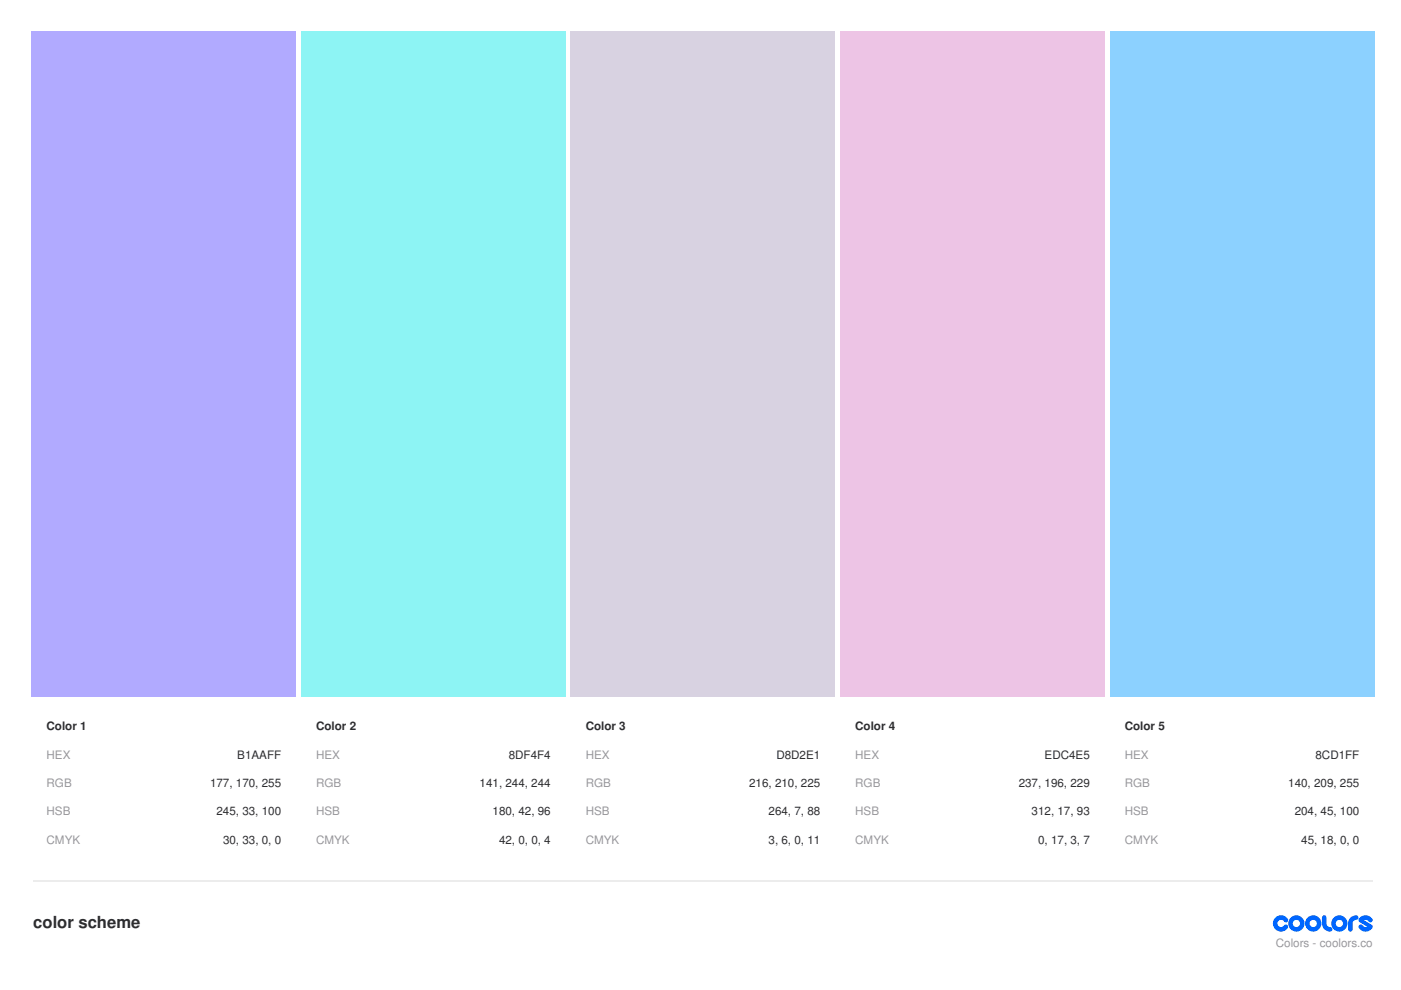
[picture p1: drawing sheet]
<svg xmlns="http://www.w3.org/2000/svg" width="297mm" height="210mm" viewBox="0 0 297 210" stroke-linecap="round" stroke-linejoin="round" font-family="sans-serif">
<path d="M6.7 6.7h56.1v173.9h-56.1z" fill="#b1aaff"/>
<path d="M6.3 147.8h56.8v33.2h-56.8z" fill="#fff"/>
<path d="M63.9 6.7h56v173.9h-56z" fill="#8df4f4"/>
<path d="M63.5 147.8h56.8v33.2h-56.8z" fill="#fff"/>
<path d="M121 6.7h56.1v173.9h-56.1z" fill="#d8d2e1"/>
<path d="M120.6 147.8h56.8v33.2h-56.8z" fill="#fff"/>
<path d="M178.2 6.7h56v173.9h-56z" fill="#edc4e5"/>
<path d="M177.8 147.8h56.8v33.2h-56.8z" fill="#fff"/>
<path d="M235.3 6.7h56.1v173.9h-56.1z" fill="#8cd1ff"/>
<path d="M234.9 147.8h56.8v33.2h-56.8z" fill="#fff"/>
<path d="M7.1 186.8h283.9" fill="none" stroke="#ececec" stroke-width=".35"/>
<g fill="#06f">
<path d="M270.4 194.6a1.72 1.72 0 0 1 2.6 .2 .52 .52 0 0 1-.2 .8 .52 .52 0 0 1-.7-.4 .77 .77 0 0 0-1.1 .1 .77 .77 0 0 0 .2 1.1 .77 .77 0 0 0 1-.2 .48 .48 0 0 1 .7-.1 .48 .48 0 0 1 .1 .7 1.73 1.73 0 0 1-2.5 .3 1.73 1.73 0 0 1-.1-2.5z"/>
<path d="M280.5 194.1h.4l.3 .3v1.4a.77 .77 0 0 0 .8 .8 .48 .48 0 0 1 .5 .4 .48 .48 0 0 1-.5 .5 1.73 1.73 0 0 1-1.7-1.7v-1.3z"/>
<path d="M286.3 194.6l.8-.5h.4a.48 .48 0 0 1 .5 .4 .48 .48 0 0 1-.5 .5 .77 .77 0 0 0-.7 .8v1.2a.48 .48 0 0 1-.5 .5 .48 .48 0 0 1-.5-.5 2.69 2.69 0 0 1 .5-2.4z"/>
<path d="M288.4 194.5a1.72 1.72 0 0 1 2.6 .3 .52 .52 0 0 1-.3 .7 .52 .52 0 0 1-.7-.3l-.5-.2-.3 .1 1.6 1 .2 .2v.5a1.69 1.69 0 0 1-3-.3 .48 .48 0 0 1 .3-.5 .48 .48 0 0 1 .6 .2l.4 .3h.6l-1.8-1.2v-.5z"/>
<path d="M273.1 195.8a1.75 1.75 0 0 0 3.5 0 1.75 1.75 0 0 0-3.5 0zM274.1 195.8a.77 .77 0 0 1 1.5 0 .77 .77 0 0 1-1.5 0z"/>
<path d="M276.7 195.8a1.75 1.75 0 0 0 3.5 0 1.75 1.75 0 0 0-3.5 0zM277.7 195.8a.77 .77 0 0 1 1.5 0 .77 .77 0 0 1-1.5 0z"/>
<path d="M282.2 195.8a1.75 1.75 0 0 0 3.5 0 1.75 1.75 0 0 0-3.5 0zM283.2 195.8a.77 .77 0 0 1 1.5 0 .77 .77 0 0 1-1.5 0z"/>
</g>
<text font-size="3.5" fill="#2d2d2f" x="7.1" y="196.8">color scheme</text>
<g font-size="2.5" fill="#2d2d2f">
<text x="9.9" y="154.9">Color 1</text>
<text x="67" y="154.9">Color 2</text>
<text x="124.2" y="154.9">Color 3</text>
<text x="181.3" y="154.9">Color 4</text>
<text x="238.5" y="154.9">Color 5</text>
<text x="50.3" y="160.9">B1AAFF</text>
<text x="107.9" y="160.9">8DF4F4</text>
<text x="164.6" y="160.9">D8D2E1</text>
<text x="221.5" y="160.9">EDC4E5</text>
<text x="278.9" y="160.9">8CD1FF</text>
<text x="44.5" y="166.9">177, 170, 255</text>
<text x="101.7" y="166.9">141, 244, 244</text>
<text x="158.8" y="166.9">216, 210, 225</text>
<text x="216" y="166.9">237, 196, 229</text>
<text x="273.1" y="166.9">140, 209, 255</text>
<text x="45.9" y="172.9">245, 33, 100</text>
<text x="104.4" y="172.9">180, 42, 96</text>
<text x="163" y="172.9">264, 7, 88</text>
<text x="218.7" y="172.9">312, 17, 93</text>
<text x="274.5" y="172.9">204, 45, 100</text>
<text x="47.3" y="178.9">30, 33, 0, 0</text>
<text x="105.8" y="178.9">42, 0, 0, 4</text>
<text x="163" y="178.9">3, 6, 0, 11</text>
<text x="220.1" y="178.9">0, 17, 3, 7</text>
<text x="275.9" y="178.9">45, 18, 0, 0</text>
</g>
<g font-size="2.5" fill="#97969c">
<text x="9.9" y="160.9">HEX</text>
<text x="67" y="160.9">HEX</text>
<text x="124.2" y="160.9">HEX</text>
<text x="181.3" y="160.9">HEX</text>
<text x="238.5" y="160.9">HEX</text>
<text x="9.9" y="166.9">RGB</text>
<text x="67" y="166.9">RGB</text>
<text x="124.2" y="166.9">RGB</text>
<text x="181.3" y="166.9">RGB</text>
<text x="238.5" y="166.9">RGB</text>
<text x="9.9" y="172.9">HSB</text>
<text x="67" y="172.9">HSB</text>
<text x="124.2" y="172.9">HSB</text>
<text x="181.3" y="172.9">HSB</text>
<text x="238.5" y="172.9">HSB</text>
<text x="9.9" y="178.9">CMYK</text>
<text x="67" y="178.9">CMYK</text>
<text x="124.2" y="178.9">CMYK</text>
<text x="181.3" y="178.9">CMYK</text>
<text x="238.5" y="178.9">CMYK</text>
<text x="270.5" y="200.7">Colors - coolors.co</text>
</g>
</svg>
